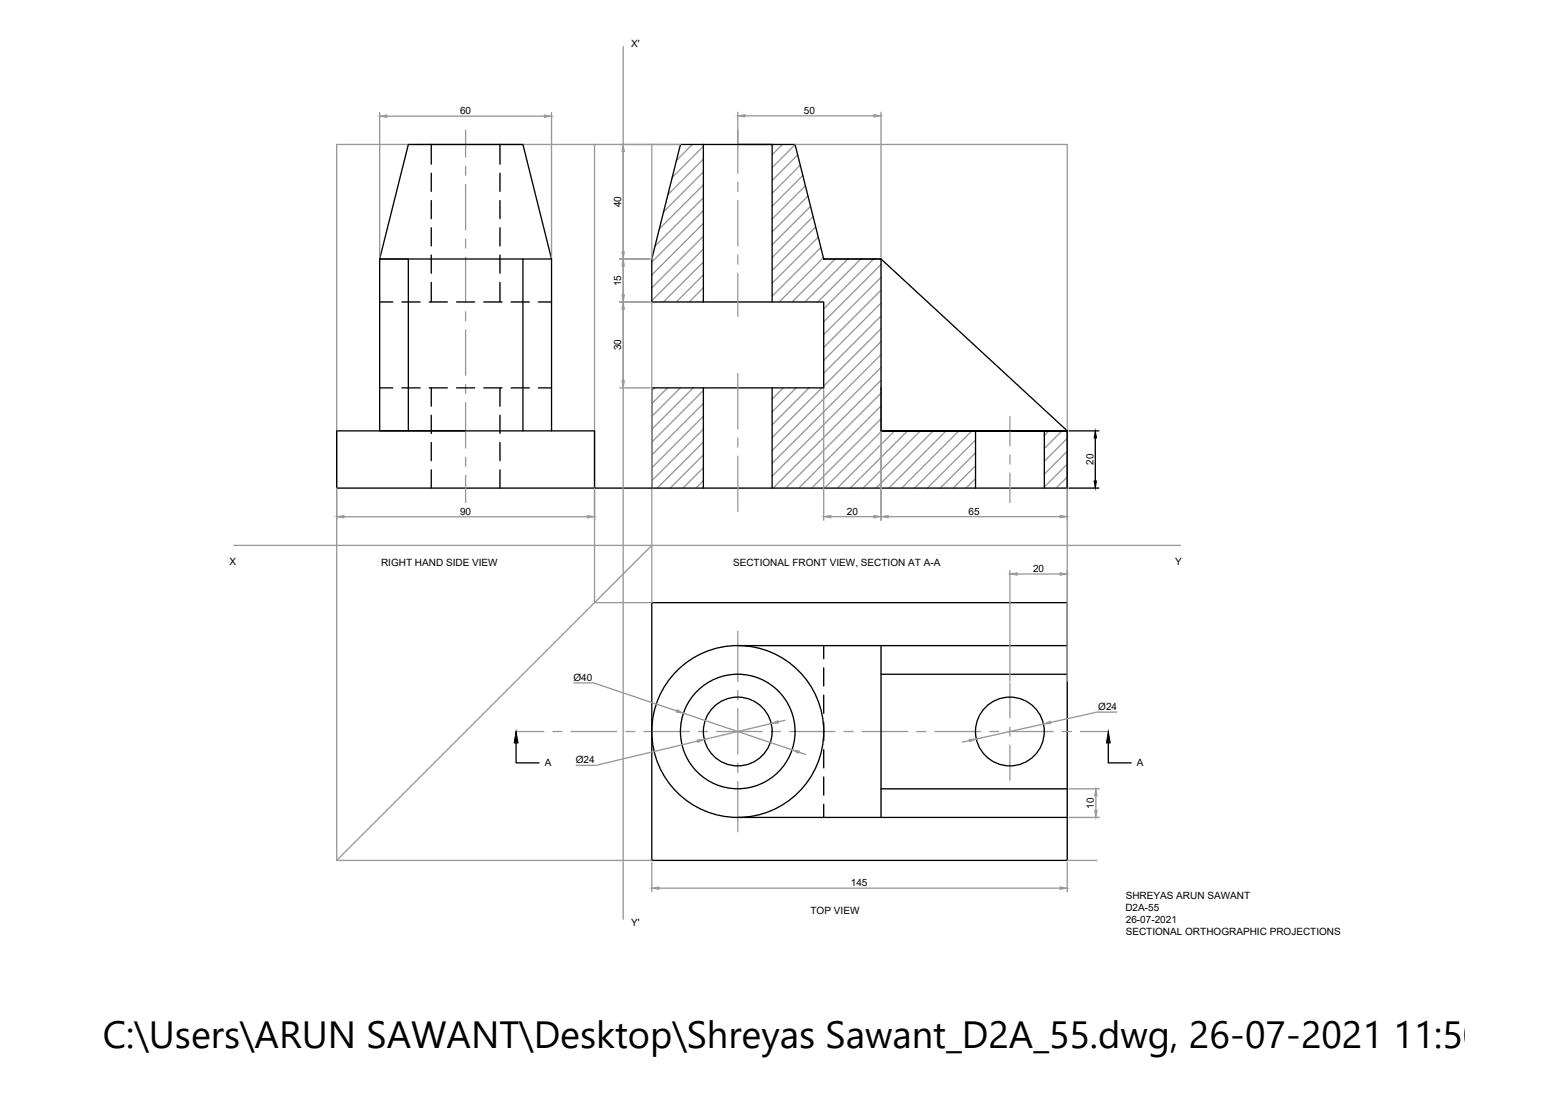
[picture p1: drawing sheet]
<svg xmlns="http://www.w3.org/2000/svg" width="297mm" height="210mm" viewBox="0 0 297 210" stroke-linecap="round" stroke-linejoin="round" font-family="sans-serif">
<!-- layer: 0 -->
<g fill="none" stroke="#989898" stroke-width=".25">
<path d="M119.2 8.9v167M72.6 21.5v27.7M74 22.2h30.1M89.1 24.9v5.2M89.1 31.8v1.8M89.1 35.3v8.7M105.5 21.5v27.7M113.7 27.6v87.7h11v-57.5M124.7 27.6v22M130.2 27.6h-65.8v137h60.3M132.4 27.6l-3 3.1M134.5 28l-5.9 6"/>
<path d="M134.5 30.5l-6.7 6.7M134.5 32.9l-7.6 7.6M134.5 35.4l-8.4 8.4M134.5 37.8l-9.2 9.3M141.1 21.5v11.6M141.1 34.9v1.7M141.1 38.4v8.7M142.5 22.2h24.6M149.6 27.6l-1.9 2M152.1 27.6h52v54.8M152.1 27.7l-4.4 4.4M152.6 29.6l-4.9 4.9"/>
<path d="M153.1 31.6l-5.4 5.4M153.6 33.6l-5.9 5.9M154 35.5l-6.3 6.4M154.5 37.5l-6.8 6.9M155 39.5l-7.3 7.3M168.5 21.5v27.7M89.1 45.7v1.8M89.1 49.2v8.7M89.1 59.7v1.7M118.5 49.6h5.8M118.5 57.8h5.8M134.5 40.3l-9.8 9.9"/>
<path d="M134.5 42.8l-9.8 9.8M134.5 45.2l-9.8 9.9M134.5 47.7l-9.8 9.8M134.5 50.1l-7.6 7.7M134.5 52.6l-5.1 5.2M134.5 55.1l-2.7 2.7M134.5 57.5l-.2 .3M141.1 48.8v1.7M141.1 52.3v8.2M155.5 41.5l-7.8 7.8M156 43.4l-8.3 8.3M156.5 45.4l-8.8 8.8"/>
<path d="M157 47.4l-9.3 9.3M157.5 49.3l-8.5 8.5M159.7 49.6l-8.2 8.2M162.2 49.6l-8.2 8.2M164.6 49.6l-8.2 8.2M167.1 49.6l-9.5 9.5M168.5 50.6l-10.9 11M168.5 53.1l-10.9 10.9M168.5 55.5l-10.9 11M168.5 58l-10.9 10.9M89.1 63.1v8.7M89.1 73.6v1.7"/>
<path d="M89.1 77v8.7M118.5 74.2h5.8M125.2 74.2l-.5 .6M127.7 74.2l-3 3M130.1 74.2l-5.4 5.5M132.6 74.2l-7.9 7.9M134.5 74.7l-9.8 9.9M134.5 77.2l-9.8 9.9M134.5 79.7l-9.8 9.8M141.1 71.5v10.6M149.8 74.2l-2.1 2.2M152.3 74.2l-4.6 4.6"/>
<path d="M154.7 74.2l-7 7.1M157.2 74.2l-9.5 9.5M157.6 74.6v24.9M168.5 60.4l-10.9 11M168.5 62.9l-10.9 11M168.5 65.4l-20.8 20.8M168.5 67.8l-20.8 20.9M168.5 70.3l-20.8 20.8M168.5 72.8l-20.6 20.6M168.5 75.2l-18.2 18.2M168.5 77.7l-15.7 15.7M168.5 74.6v24.9"/>
<path d="M193.2 79.7v5.6M64.4 93.7v5.9M65.8 98.9h46.5M89.1 87.5v1.7M89.1 91v5.1M113.7 93.7v5.9M134.5 82.1l-9.8 9.9M134.5 84.6l-8.8 8.8M134.5 87l-6.3 6.4M134.5 89.5l-3.9 3.9M134.5 92l-1.4 1.4M141.1 83.8v1.7"/>
<path d="M141.1 87.3v10.5M158.9 98.9h8.2M168.5 80.1l-13.3 13.3M168.7 82.4l-11 11M169.9 98.9h32.9M171.1 82.4l-10.9 11M173.6 82.4l-11 11M176.1 82.4l-11 11M178.5 82.4l-10.9 11M181 82.4l-11 11M183.4 82.4l-10.9 11M185.9 82.4l-11 11"/>
<path d="M186.6 84.2l-9.2 9.2M186.6 86.7l-6.8 6.7M186.6 89.1l-4.3 4.3M186.6 91.6l-1.8 1.8M193.2 87v1.8M193.2 90.5v5.6M200.6 82.4l-.9 .9M203.1 82.4l-3.4 3.4M204.1 83.9l-4.4 4.4M204.1 86.3l-4.4 4.4M204.1 88.8l-4.4 4.4M204.1 91.3l-2.1 2.1"/>
<path d="M204.1 82.8v47.5M44.7 104.4h181.1M124.7 104.4l-60.3 60.2M193.2 109.2v21.1M194.5 109.8h8.3M98.7 140h5.3M105.8 140h1.7M109.2 140h8.7M109.7 130.7h3.8l15.9 5.3M119.7 140h1.7M123.2 140h8.7M130.7 136.5l20.8 7"/>
<path d="M133.6 140h1.7M137.1 140h8.7M141.1 120.8v9.6M141.1 132.1v1.8M141.1 135.6v8.7M147.5 138.4l-12.8 3.1M147.5 140h1.8M150.2 137.8l-1.4 .3M151 140h8.7M161.4 140h1.8M164.9 140h8.7M175.4 140h1.7"/>
<path d="M178.8 140h8.7M189.3 140h1.7M192.8 140h8.7M193.2 130.7v6.7M193.2 139.1v1.7M199.6 138.5l-12.9 2.9M203.2 140h1.7M206.7 140h5.3M213.6 136.3h-3.8l-8.9 1.9M133.4 141.8l-19.4 4.6h-3.8M141.1 146.1v1.7M141.1 149.5v9.6"/>
<path d="M152.8 143.9l1.3 .5M185.4 141.7l-1.3 .3M193.2 142.6v6.7M204.5 150.9h5.8M204.5 156.4h5.8M209.6 152.3v2.7M124.7 165v5.6M126 169.9h76.8M204.1 165v5.6M204.1 164.6h5.7"/>
</g>
<g fill="none" stroke="#000" stroke-width=".25">
<path d="M82.5 27.6v3.8M82.5 33.1v3.5M82.5 38.4v3.4M95.6 27.6v3.8M95.6 33.1v3.5M95.6 38.4v3.4M130.2 27.6h21.9l5.5 22h10.9l35.6 32.8h-35.6h35.6v11h-79.4v-19.2h32.9v-16.4h-32.9v-8.2zM134.5 27.6v30.2M141.1 27.6h6.6v30.2M72.6 57.8h2.5M76.9 57.8h3.5M82.1 57.8h3.5"/>
<path d="M82.5 43.6v3.5M82.5 48.8v3.5M82.5 54v3.8M87.3 57.8h3.5M92.5 57.8h3.5M95.6 43.6v3.5M95.6 48.8v3.5M95.6 54v3.8M97.8 57.8h3.4M100 49.6v32.8M103 57.8h2.5M105.5 49.6l-5.5-22h-21.9l-5.5 22h5.5v32.8"/>
<path d="M157.6 49.6h10.9v32.8h35.6v11M72.6 74.2h2.5M76.9 74.2h3.5M82.1 74.2h3.5M82.5 74.2v3.5M82.5 79.5v3.4M87.3 74.2h3.5M92.5 74.2h3.5M95.6 74.2v3.5M95.6 79.5v3.4M97.8 74.2h3.4M103 74.2h2.5"/>
<path d="M134.5 74.2v19.2M147.7 74.2v19.2M82.5 84.7v3.5M82.5 89.9v3.5M89.1 82.4h-16.5v-32.8h32.9v32.8M95.6 84.7v3.5M95.6 89.9v3.5M113.7 93.4v-11h-49.3v11h60.3M186.6 82.4v11M199.7 82.4v11M204.5 82.4h5.7M204.5 93.4h5.7"/>
<path d="M209.5 83.8v8.2M124.7 115.3h79.4v49.3h-79.4zM141.1 123.5h63M157.6 123.5v2.6M157.6 127.8v3.5M157.6 133v3.5M157.6 138.2v3.5M168.5 123.5v32.9M168.5 129h35.6M98.7 142.2v3.8h4.4M141.1 156.4h63M157.6 143.5v3.4"/>
<path d="M157.6 148.7v3.5M157.6 153.9v2.5M168.5 150.9h35.6M212 142.2v3.8h4.4"/>
<circle cx="141.1" cy="140" r="16.4"/>
<circle cx="141.1" cy="140" r="11"/>
<circle cx="141.1" cy="140" r="6.6"/>
<circle cx="193.2" cy="140" r="6.6"/>
</g>
<g fill="#989898" stroke="#989898" stroke-width=".19">
<path d="M185.4 141.5l1.3-.1-1.2 .5z"/>
<path d="M199.6 138.5l1.3-.5 .1 .5z"/>
<path d="M209.6 150.9l.2 1.4h-.4z"/>
<path d="M209.4 155h.4l-.2 1.4z"/>
<path d="M168.5 98.9l1.4-.3v.5z"/>
<path d="M202.8 98.6l1.3 .3-1.3 .2z"/>
<path d="M157.6 98.9l1.3-.3v.5z"/>
<path d="M167.1 98.6l1.4 .3-1.4 .2z"/>
<path d="M72.6 22.2l1.4-.2v.5z"/>
<path d="M104.1 22l1.4 .2-1.4 .3z"/>
<path d="M141.1 22.2l1.4-.3v.5z"/>
<path d="M167.1 21.9l1.4 .3-1.4 .2z"/>
<path d="M124.7 169.9l1.3-.2v.5z"/>
<path d="M202.8 169.7l1.3 .2-1.3 .3z"/>
<path d="M64.4 98.9l1.4-.3v.5z"/>
<path d="M112.3 98.6l1.4 .3-1.4 .2z"/>
<path d="M147.5 138.4l1.3-.5 .1 .5z"/>
<path d="M133.3 141.6l1.4-.1-1.3 .5z"/>
<path d="M151.5 143.5l1.4 .2-.2 .4z"/>
<path d="M129.5 135.8l1.2 .7-1.3-.3z"/>
<path d="M119.2 49.6l.2 1.3h-.4z"/>
<path d="M119 56.4h.4l-.2 1.4z"/>
<path d="M119 72.9h.4l-.2 1.3z"/>
<path d="M119.2 57.8l.2 1.3h-.4z"/>
<path d="M119 48.2h.4l-.2 1.4z"/>
<path d="M119.2 27.6l.2 1.4h-.4z"/>
<path d="M193.2 109.8l1.3-.2v.5z"/>
<path d="M202.8 109.6l1.3 .2-1.3 .3z"/>
</g>
<path d="M209.5 82.4l.2 1.4h-.4zM209.3 92h.4l-.2 1.4zM98.7 140l.4 2.2h-.8zM212 140l.4 2.2h-.8z" fill="#000" stroke="#000" stroke-width=".19"/>
<text font-size="7.3" x="19.7" y="200.6">C:\Users\ARUN SAWANT\Desktop\Shreyas Sawant_D2A_55.dwg, 26-07-2021 11:50:59, A</text>
<g font-size="1.9">
<text x="120.7" y="9">X'</text>
<text x="88" y="21.9">60</text>
<text x="153.8" y="21.8">50</text>
<text x="118.8" y="39.6" transform="rotate(-90 118.8 39.6)">40</text>
<text x="118.8" y="54.8" transform="rotate(-90 118.8 54.8)">15</text>
<text x="118.8" y="67.1" transform="rotate(-90 118.8 67.1)">30</text>
<text x="209.1" y="89" transform="rotate(-90 209.1 89)">20</text>
<text x="88" y="98.5">90</text>
<text x="162" y="98.5">20</text>
<text x="185.3" y="98.5">65</text>
<text x="43.9" y="108.2">X</text>
<text x="72.9" y="108.2">RIGHT HAND SIDE VIEW</text>
<text x="140.2" y="108.2">SECTIONAL FRONT VIEW, SECTION AT A-A</text>
<text x="197.6" y="109.5">20</text>
<text x="224.8" y="108.2">Y</text>
<text x="109.7" y="130.3">Ø40</text>
<text x="210.1" y="135.9">Ø24</text>
<text x="104.2" y="146.7">A</text>
<text x="110.1" y="146">Ø24</text>
<text x="217.5" y="146.7">A</text>
<text x="209.2" y="154.8" transform="rotate(-90 209.2 154.8)">10</text>
<text x="162.7" y="169.6">145</text>
<text x="215.3" y="172">SHREYAS ARUN SAWANT</text>
<text x="120.7" y="177.2">Y'</text>
<text x="155" y="174.8">TOP VIEW</text>
<text x="215.3" y="174.3">D2A-55</text>
<text x="215.3" y="178.9">SECTIONAL ORTHOGRAPHIC PROJECTIONS</text>
<text x="215.3" y="176.5">26-07-2021</text>
</g>
</svg>
